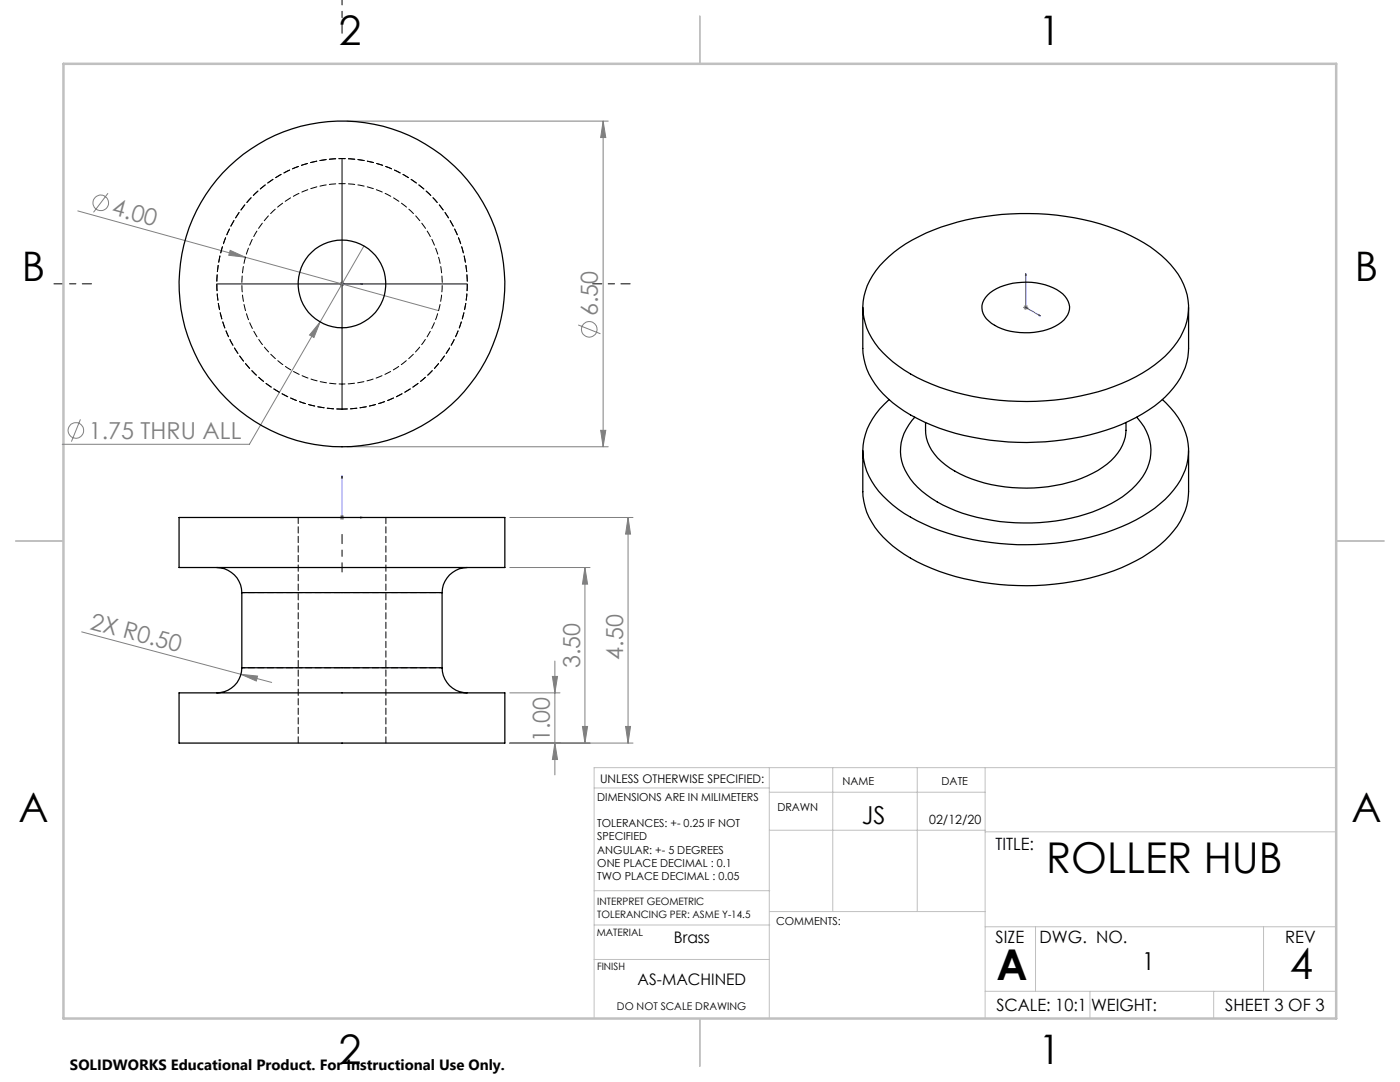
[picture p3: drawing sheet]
<svg xmlns="http://www.w3.org/2000/svg" width="279mm" height="216mm" viewBox="0 0 279 216" stroke-linecap="round" stroke-linejoin="round" font-family="sans-serif">
<g fill="none" stroke="#808080" stroke-width=".2">
<path d="M21.6 38.6l-2.9 3.8M69.3 24.2h52.1M120.4 24.2v64.9M120.4 24.2l.5 3.2h-1zM15.5 42.1l33.5 9.2M45.9 50l3.1 1.3-3.4-.4zM49 51.3l38.5 10.7M67.7 56.7h1.1M67.9 56.3l.7 .7M68.3 56.2v1M68.6 56.3l-.7 .7M72.6 49.1l-8.7 15.1"/>
<path d="M63.9 64.2l-1.2 3.1-.9-.4zM63.9 64.2l-14.1 24.5h-37.4M115.4 64.8l4.4 1.8M204.2 61.3h1M204.4 61l.7 .7M204.7 60.9v.9M205.1 61l-.7 .7M16.1 83.7l-1.8 4.4M69.3 89.1h52.1M119.9 85.9h1l-.5 3.2zM67.7 103.3h1.1M67.9 102.9l.7 .7"/>
<path d="M68.3 102.8v1M68.6 102.9l-.7 .7M101.7 103.3h24.6M101.7 113.2h16.1M116.7 113.2l.6 3.4h-1.1zM116.7 113.2v35.1M125.3 103.3l.5 3.3h-1zM125.3 103.3v45M16.3 126.1l37.9 10.1M48.1 134.5l3.3 .4-.2 1zM101.7 138.3h10.1M110.2 135h1.1l-.6 3.3z"/>
<path d="M110.7 131.9v22.7M101.7 148.3h24.6M110.7 148.3l.6 3.3h-1.1zM116.2 145h1.1l-.6 3.3zM124.8 145h1l-.5 3.3z"/>
<circle cx="20.1" cy="40.5" r="1.57"/>
<circle cx="117.6" cy="65.7" r="1.56"/>
<circle cx="15.1" cy="85.9" r="1.55"/>
</g>
<path d="M68.2 56.7h.1zM68.3 56.7h.1M68.3 56.7h4.1M72.4 56.7h-.4h.4M204.7 54.6l.1 .4-.2-.1zM204.7 54.6v6.7l2.9 1.7M207.3 62.8l.3 .2h-.3zM68.3 95v.4h-.1zM68.3 95v8.3h4.1M72 103.2l.4 .1-.4 .1z" fill="none" stroke="#00f" stroke-width=".2"/>
<path d="M68.3 6.6v-6.6M18.3 56.6h-7.5M118.3 56.6h7.5M68.3 106.6v7.5" fill="none" stroke="#000" stroke-width=".2" stroke-dasharray="15.2 1.3 1.3 1.3" stroke-dashoffset="13.4"/>
<path d="M68.3 31.6v50.1M43.3 56.7h49.9" fill="none" stroke="#000" stroke-width=".2"/>
<g fill="none" stroke="#c0c0c0" stroke-width=".2">
<path d="M118.6 157.2h34.9M153.5 153.2v50M153.5 158.1h43.1M166.2 153.2v28.7M183.1 153.2v28.7M196.6 153.2v50M266.7 153.2h-148.1v50M118.6 177.7h35M153.5 165.7h43.1M196.6 166h70.1M118.6 191.5h34.9M118.6 184.6h35"/>
<path d="M153.6 181.9h43M196.6 197.8h70.1M196.6 184.9h70.1M206.7 184.9v12.9M217.5 197.8v5.4M242.2 197.8v5.4M252.2 184.9v12.9"/>
</g>
<path d="M139.7 3.2v9.5M3.1 107.9h9.6M266.7 107.9h9.5M139.7 203.2v9.6" fill="none" stroke="#c0c0c0" stroke-width=".25"/>
<path d="M12.7 12.7h254v190.5h-254z" fill="none" stroke="#c0c0c0" stroke-width=".5"/>
<g fill="#00f">
<path d="M72 103.2l.4 .1-.4 .1zM68.3 95v.4h-.1z"/>
<path d="M207.3 62.8l.3 .2h-.3zM204.7 54.6l.1 .4-.2-.1z"/>
<path d="M72 56.7h.4zM68.2 56.7h.1z"/>
</g>
<g fill="#808080">
<path d="M45.9 50l3.1 1.3-3.4-.4z"/>
<path d="M48.1 134.5l3.3 .4-.2 1z"/>
<path d="M63.9 64.2l-1.2 3.1-.9-.4z"/>
<path d="M110.7 148.3l.6 3.3h-1.1zM110.2 135h1.1l-.6 3.3zM116.2 145h1.1l-.6 3.3zM116.7 113.2l.6 3.4h-1.1zM124.8 145h1l-.5 3.3zM125.3 103.3l.5 3.3h-1z"/>
<path d="M120.4 24.2l.5 3.2h-1zM119.9 85.9h1l-.5 3.2z"/>
</g>
<g fill="none" stroke="#000" stroke-width=".25">
<path d="M176.5 52.1a31.4 31.4 0 0 1 14.6-7.8 53.2 53.2 0 0 1 33.1 2.1 23.8 23.8 0 0 1 11.5 9.3 11.9 11.9 0 0 1-2.3 14.5 31.8 31.8 0 0 1-15.9 8.4 51.9 51.9 0 0 1-34.4-3.2 21.5 21.5 0 0 1-9.7-8.9 11.7 11.7 0 0 1 2.2-13.5zM197.1 58.9a12.2 12.2 0 0 1 10.6-2.3 7.5 7.5 0 0 1 5.5 3.5 3.6 3.6 0 0 1-2 4.6 13.5 13.5 0 0 1-13.3-.2 3.5 3.5 0 0 1-.8-5.6zM172.2 61.3v8.2a13.6 13.6 0 0 0 5 10 35.8 35.8 0 0 0 18.7 8.1 52 52 0 0 0 29.4-3.6 21.6 21.6 0 0 0 10.8-9.6 10.9 10.9 0 0 0 1.1-4.9v-8.2M177.4 79.7a13.7 13.7 0 0 0-5.2 11.2 14.9 14.9 0 0 0 6 9.9 37.6 37.6 0 0 0 17.7 7.2 52 52 0 0 0 29.4-3.5 23.2 23.2 0 0 0 10.3-8.7 11.9 11.9 0 0 0-2-14.4l-1.6-1.7M172.2 89.9v8.2a13.6 13.6 0 0 0 5 10 36.2 36.2 0 0 0 18.7 8.1 52.4 52.4 0 0 0 29.4-3.6 22.6 22.6 0 0 0 10.3-8.6 11.5 11.5 0 0 0 1.6-5.9v-8.2M182.6 83.3a9.3 9.3 0 0 0-.2 13.1 25.1 25.1 0 0 0 14.1 7.1 40 40 0 0 0 24.1-2.4 16.2 16.2 0 0 0 8.4-7.7 9.3 9.3 0 0 0-2.1-10.1M184.7 84.3a9 9 0 0 0 4 8.4 27.7 27.7 0 0 0 17.6 4.7 25.6 25.6 0 0 0 14.6-4.8 9 9 0 0 0 3.8-8.3M35.7 103.3h65.1v9.9h-65.1zM43.3 113.2a5.1 5.1 0 0 1 5 5.1M48.3 118.3h39.9M48.3 118.3v14.9M88.2 118.3v14.9"/>
<path d="M93.2 113.2a5.1 5.1 0 0 0-5 5.1M35.7 138.3h65.1v10h-65.1zM48.3 133.2a5 5 0 0 1-5 5.1M48.3 133.2h39.9M88.2 133.2a5 5 0 0 0 5 5.1"/>
<circle cx="68.2" cy="56.7" r="32.5"/>
<circle cx="68.2" cy="56.7" r="8.8"/>
</g>
<path d="M59.5 103.2v45M77 148.2v-45" fill="none" stroke="#000" stroke-width=".2" stroke-dasharray="1.3 .6"/>
<path d="M88.3 118.2h-40M88.3 133.2h-40" fill="none" stroke="#000" stroke-width=".2" stroke-dasharray="1.3 .6" stroke-dashoffset=".6"/>
<path d="M68.3 76.6a20 20 0 0 0 17.5-29.5 20 20 0 0 0-34.4-1.3 20 20 0 0 0 15.4 30.8h1.5" fill="none" stroke="#000" stroke-width=".2" stroke-dasharray="1.3 .6" stroke-dashoffset=".7"/>
<path d="M68.3 81.6a25 25 0 0 0 21.9-37 25 25 0 0 0-43-1.4 25 25 0 0 0 19.5 38.4h1.6" fill="none" stroke="#000" stroke-width=".2" stroke-dasharray="1.3 .6" stroke-dashoffset=".2"/>
<g font-size="8.5">
<text x="208.8" y="174.2">ROLLER HUB</text>
<text x="198.9" y="195.5">A</text>
<text x="257.4" y="195.4">4</text>
</g>
<g font-size="8.1">
<text x="67.6" y="8.9">2</text>
<text x="207.3" y="8.9">1</text>
<text x="4.4" y="56.2">B</text>
<text x="270.4" y="56.2">B</text>
<text x="3.7" y="164.1">A</text>
<text x="269.7" y="164.1">A</text>
<text x="67.6" y="212.4">2</text>
<text x="207.3" y="212.4">1</text>
</g>
<g font-size="4.9">
<text x="172" y="164.4">JS</text>
<text x="227.9" y="193.5">1</text>
</g>
<g font-size="4.7" fill="#808080">
<text x="22.1" y="42.8" transform="rotate(15 22.1 42.8)">4.00</text>
<text x="119.3" y="63.1" transform="rotate(-90 119.3 63.1)">6.50</text>
<text x="17.7" y="87.6">1.75 THRU ALL</text>
<text x="17.8" y="125.4" transform="rotate(15 17.8 125.4)">2X R0.50</text>
<text x="124.3" y="131.6" transform="rotate(-90 124.3 131.6)">4.50</text>
<text x="115.8" y="133.4" transform="rotate(-90 115.8 133.4)">3.50</text>
<text x="109.8" y="148.1" transform="rotate(-90 109.8 148.1)">1.00</text>
</g>
<g font-size="3.4">
<text x="198.7" y="169.7">TITLE:</text>
<text x="198.7" y="188.1">SIZE</text>
<text x="207.5" y="188.1">DWG. NO.</text>
<text x="256.5" y="188.2">REV</text>
<text x="198.8" y="201.7">SCALE: 10:1</text>
<text x="217.7" y="201.8">WEIGHT:</text>
<text x="244.5" y="201.7">SHEET 3 OF 3</text>
</g>
<g font-size="3.2">
<text x="134.5" y="188.2">Brass</text>
<text x="127.3" y="196.6">AS-MACHINED</text>
</g>
<text font-size="3" x="14" y="213.5">SOLIDWORKS Educational Product. For Instructional Use Only.</text>
<text font-size="2.5" x="185.4" y="164.4">02/12/20</text>
<text font-size="2.4" x="119.8" y="156.2">UNLESS OTHERWISE SPECIFIED:</text>
<g font-size="2.2">
<text x="119.2" y="159.7">DIMENSIONS ARE IN MILIMETERS</text>
<text x="155.1" y="161.8">DRAWN</text>
<text x="168.2" y="156.7">NAME</text>
<text x="187.9" y="156.7">DATE</text>
<text x="119.2" y="165">TOLERANCES: +- 0.25 IF NOT</text>
<text x="119.2" y="167.7">SPECIFIED</text>
<text x="119.2" y="170.3">ANGULAR: +- 5 DEGREES</text>
<text x="119.2" y="173">ONE PLACE DECIMAL : 0.1</text>
<text x="119.2" y="175.6">TWO PLACE DECIMAL : 0.05</text>
<text x="154.9" y="184.6">COMMENTS:</text>
</g>
<text font-size="2.1" x="123.1" y="201.6">DO NOT SCALE DRAWING</text>
<g font-size="2">
<text x="119.2" y="180.6">INTERPRET GEOMETRIC</text>
<text x="119.2" y="183.1">TOLERANCING PER: ASME Y-14.5</text>
<text x="119.1" y="186.7">MATERIAL</text>
<text x="119.1" y="193.5">FINISH</text>
</g>
</svg>
